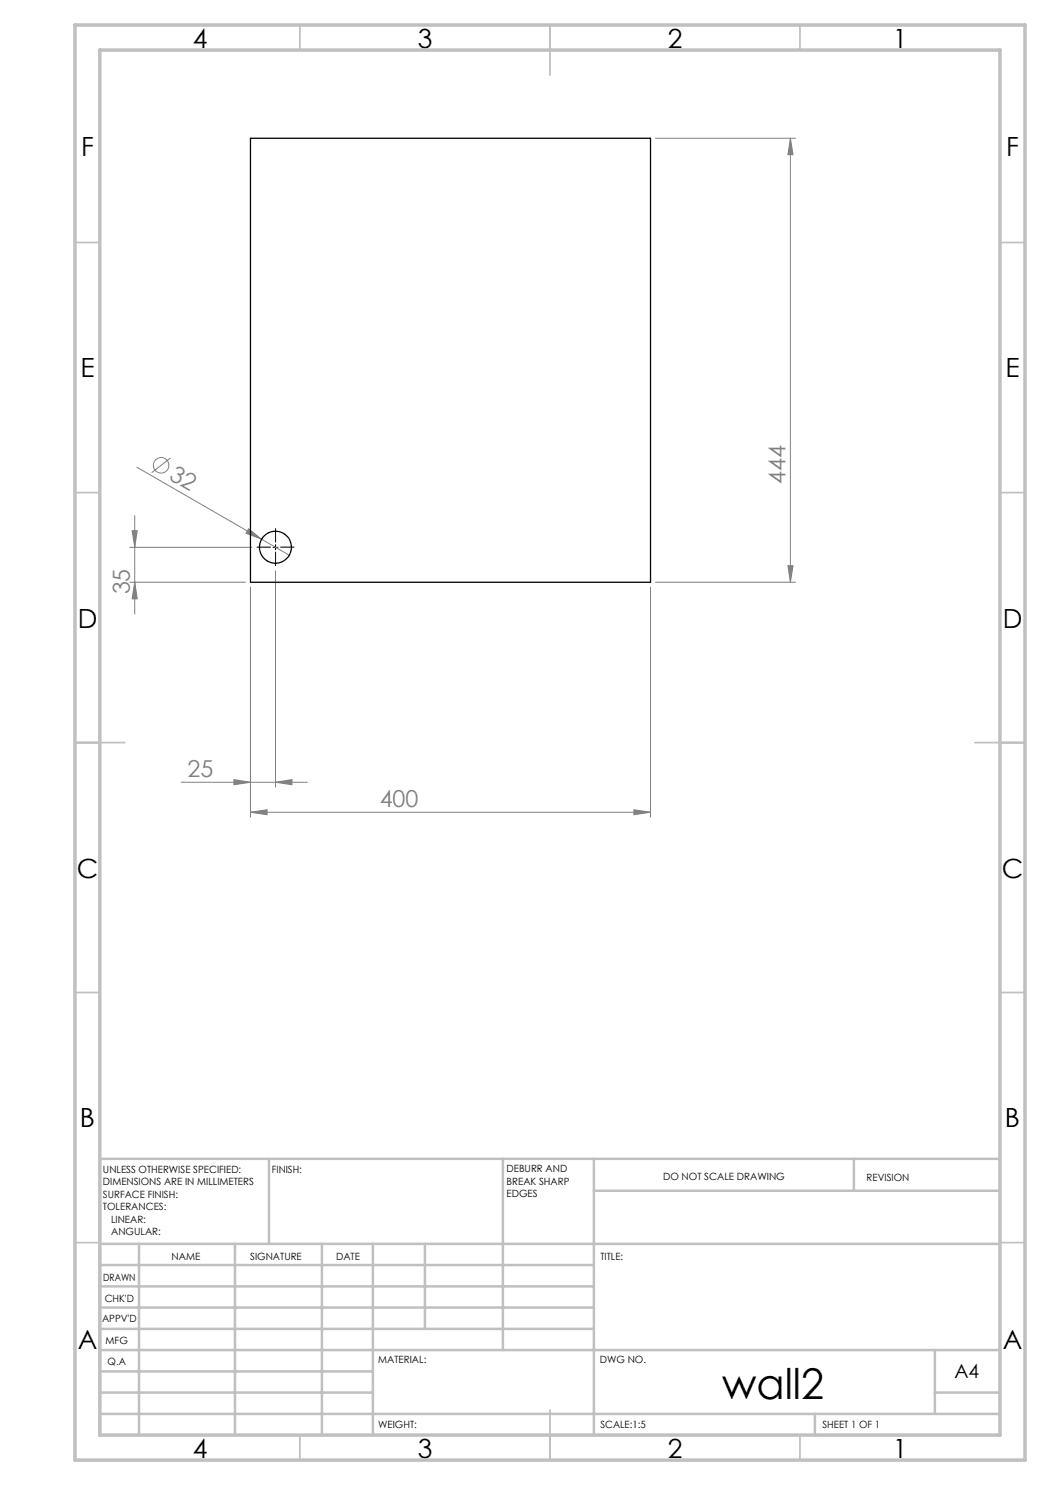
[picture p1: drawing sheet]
<svg xmlns="http://www.w3.org/2000/svg" width="210mm" height="297mm" viewBox="0 0 210 297" stroke-linecap="round" stroke-linejoin="round" font-family="sans-serif">
<g fill="none" stroke="#808080" stroke-width=".2">
<path d="M131.1 27.7h28M158.1 27.7l.5 3.2h-1zM158.1 27.7v88.7M27.4 93.4l30.5 17.7M34.1 91.6l-3.8 2.9M26 116.4h23.1M26 109.5h24.4M26.4 106.1h1l-.4 3.4zM27 103.1v19.7M27 116.4l.4 3.4h-1zM49.7 105.8l2.6 2-3.1-1.2zM50.1 117.4v46"/>
<path d="M55.1 114.2v43.2M130.1 117.4v46M131.1 116.4h28M157.6 113.1h1l-.5 3.3zM36.2 156.5h25.3M46.8 155.9l3.3 .6-3.3 .4zM55.1 156.5l3.3-.6v1zM50.1 162.5l3.3-.5v.9zM50.1 162.5h80M126.8 162l3.3 .5-3.3 .4z"/>
<circle cx="32.2" cy="93.1" r="1.55"/>
</g>
<path d="M54.1 109.4h-2.7M55.1 108.4v-2.7M55.1 110.4v2.7M56.1 109.4h2.7" fill="none" stroke="#000" stroke-width=".2" stroke-dasharray="15.2 1.3 1.3 1.3"/>
<path d="M54.6 109.5h1M55.1 108.9v1.1" fill="none" stroke="#000" stroke-width=".2"/>
<g fill="none" stroke="#c0c0c0" stroke-width=".35">
<path d="M60 5v5M110 5v10M160 5v5M15 48.5h5M200 48.5h5M15 98.5h5M200 98.5h5M15 148.5h10M195 148.5h10M15 198.5h5M200 198.5h5M15 248.5h5"/>
<path d="M200 248.5h5M60 287v5M110 282v10M160 287v5"/>
</g>
<g fill="none" stroke="#c0c0c0" stroke-width=".5">
<path d="M53.8 231.8v17M100.6 231.8v38.2M118.8 231.8v55.2M118.8 238.2h81.2M170.8 231.8v6.4M200 231.8h-180v55.2M20 248.8h180M20 257.3h98.8M20 253h98.8M27.8 248.8v38.2M47 248.8v38.2M64.4 248.8v38.2"/>
<path d="M74.6 248.8v38.2M85 248.8v17M20 265.8h98.8M20 261.5h98.8M20 278.5h54.6M20 274.3h54.6M20 270h180M187 278.5h13M187 270v12.8M20 282.8h180M163 282.8v4.2"/>
</g>
<path d="M15 5h190v287h-190zM20 10h180v277h-180z" fill="none" stroke="#c0c0c0" stroke-width=".7"/>
<g fill="#808080">
<path d="M49.7 105.8l2.6 2-3.1-1.2z"/>
<path d="M50.1 162.5l3.3-.5v.9zM126.8 162l3.3 .5-3.3 .4z"/>
<path d="M55.1 156.5l3.3-.6v1zM46.8 155.9l3.3 .6-3.3 .4z"/>
<path d="M157.6 113.1h1l-.5 3.3zM158.1 27.7l.5 3.2h-1z"/>
<path d="M26.4 106.1h1l-.4 3.4zM27 116.4l.4 3.4h-1z"/>
</g>
<g fill="none" stroke="#000" stroke-width=".25">
<path d="M50.1 27.7h80v88.7h-80z"/>
<circle cx="55.1" cy="109.4" r="3.2"/>
</g>
<text font-size="8.5" x="144.4" y="279.7">wall2</text>
<g font-size="5.3">
<text x="38.5" y="9.5">4</text>
<text x="83.5" y="9.5">3</text>
<text x="133.6" y="9.5">2</text>
<text x="178.6" y="9.5">1</text>
<text x="16.2" y="31.3">F</text>
<text x="201.2" y="31.3">F</text>
<text x="16.1" y="75.5">E</text>
<text x="201.1" y="75.5">E</text>
<text x="15.5" y="125.5">D</text>
<text x="200.5" y="125.5">D</text>
<text x="15.4" y="175.5">C</text>
<text x="200.4" y="175.5">C</text>
<text x="16" y="225.5">B</text>
<text x="201" y="225.5">B</text>
<text x="15.5" y="269.8">A</text>
<text x="200.5" y="269.8">A</text>
<text x="38.5" y="291.5">4</text>
<text x="83.5" y="291.5">3</text>
<text x="133.6" y="291.5">2</text>
<text x="178.6" y="291.5">1</text>
</g>
<g font-size="4.7" fill="#808080">
<text x="33.6" y="95.8" transform="rotate(30 33.6 95.8)">32</text>
<text x="157.1" y="96.9" transform="rotate(-90 157.1 96.9)">444</text>
<text x="26" y="118.9" transform="rotate(-90 26 118.9)">35</text>
<text x="37.5" y="155.4">25</text>
<text x="75.9" y="161.4">400</text>
</g>
<text font-size="3.9" x="190.9" y="275.5">A4</text>
<g font-size="2">
<text x="20.6" y="234.6">UNLESS OTHERWISE SPECIFIED:</text>
<text x="20.6" y="237.1">DIMENSIONS ARE IN MILLIMETERS</text>
<text x="20.6" y="239.6">SURFACE FINISH:</text>
<text x="54.4" y="234.6">FINISH:</text>
<text x="101.3" y="234.5">DEBURR AND</text>
<text x="101.3" y="237">BREAK SHARP</text>
<text x="101.3" y="239.5">EDGES</text>
<text x="132.6" y="236">DO NOT SCALE DRAWING</text>
<text x="173.3" y="236.2">REVISION</text>
<text x="20.6" y="242.1">TOLERANCES:</text>
<text x="22.2" y="244.6">LINEAR:</text>
<text x="22.2" y="247.1">ANGULAR:</text>
<text x="34.3" y="252">NAME</text>
<text x="50" y="251.9">SIGNATURE</text>
<text x="67.2" y="251.9">DATE</text>
<text x="120.1" y="251.9">TITLE:</text>
<text x="20.6" y="256.1">DRAWN</text>
<text x="20.9" y="260.3">CHK'D</text>
<text x="20.4" y="264.4">APPV'D</text>
<text x="21.1" y="268.8">MFG</text>
<text x="21.5" y="273">Q.A</text>
<text x="75.6" y="272.5">MATERIAL:</text>
<text x="120" y="272.5">DWG NO.</text>
<text x="75.6" y="285.5">WEIGHT:</text>
<text x="120.1" y="285.6">SCALE:1:5</text>
<text x="164.5" y="285.6">SHEET 1 OF 1</text>
</g>
</svg>
